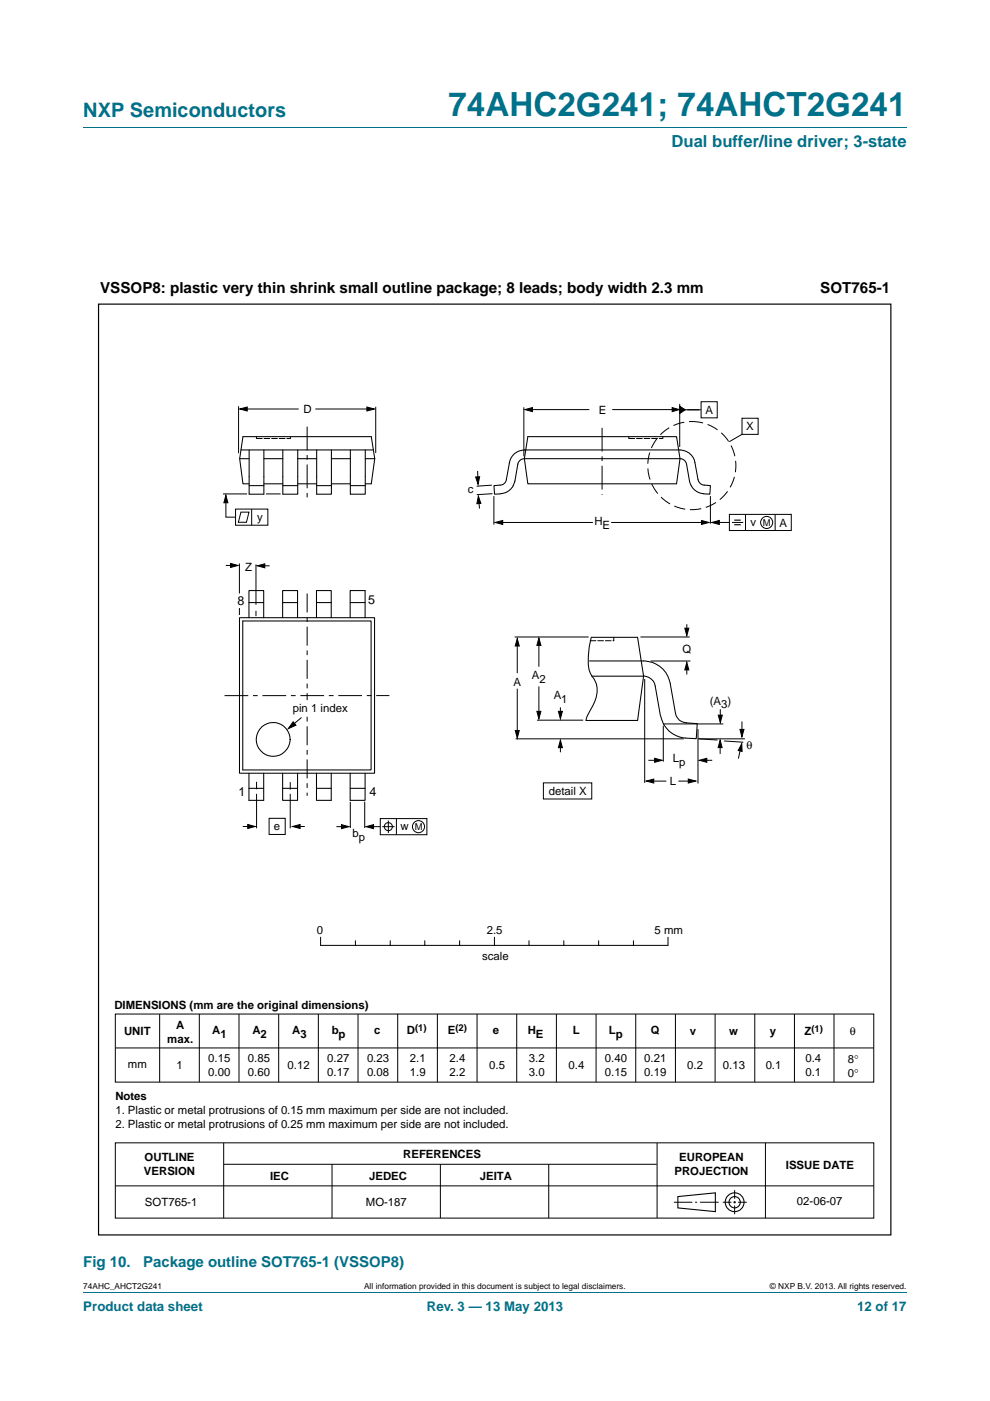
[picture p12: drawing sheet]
<svg xmlns="http://www.w3.org/2000/svg" width="210mm" height="297mm" viewBox="0 0 210 297" stroke-linecap="round" stroke-linejoin="round" font-family="sans-serif">
<path d="M17.7 27h174.6M17.7 273.9h174.6" fill="none" stroke="#00718a" stroke-width=".21"/>
<g fill="none" stroke="#000" stroke-width=".21">
<path d="M50.6 86.1v10M51.8 86.7h11.6M54.4 92.6v.4M61.6 92.6v.4M66.9 86.7h11.7M79.7 86.2v9.8M101.3 99.8l.1 2.3M111.1 86.4v10.3M112 86.8h13M129.8 86.8h13.5M133.4 92.6v.4M140.6 92.6v.4"/>
<path d="M144.2 85.6v9.2M144.7 86.9h4M148.7 85.2h3.4v3.4h-3.4zM157.4 88.7h3.4v3.4h-3.4zM157.4 92.1l-2.7 1.6M47.3 104.7h5.1M47.9 119.9h2M47.9 105.6v4h2.1M50 107.9h6.8v3.5h-6.8zM50.8 119.5v6.3M51.1 108.6h1.7l-.5 2.1h-1.7zM53.4 107.9v3.5"/>
<path d="M54.3 119.7v8.5M55.2 120h2M56.4 104.7h3.1M101.5 105.7l.2 2.1M104.3 102.9l-3.2 .2M104.5 104.7l-3.4 .2M104.8 105.2v6M105.8 110.8h20M129.6 110.8h19.8M150.7 105.2v5.8M151.9 110.8h2.8M154.7 109.1h13.1v3.4h-13.1z"/>
<path d="M155.3 110.8h2.3M158.1 109.1v3.4M164.4 109.1v3.4M50.8 128.9v1.5M54.3 129.5v1.1M109.2 135.1h15.6M109.7 136.4v6.3M114.3 135.9v5.5M130.2 135.1v.7M135.8 135.1h10.5M145.7 132.3v2M64 152.1l-2.5 2.1"/>
<path d="M109.4 156.6h35.6M109.7 146v9.5M113.9 152.7h9.8M114.3 145.5v6.2M118.9 150v1.9M118.9 157.9v1.6M136.7 144v22M138 140.1h8.4M140.7 153.9v7.6M140.7 153.5h12.7M145.7 141.4v1.6M148 154.6v11.5"/>
<path d="M148.1 156.6l4.1 .3M148.1 156.6h9.9M152.7 157.9v1.9M152.8 150.4v1.9M153.6 157.1l4.1 .3M157.2 158.3l-.6 2.5M157.4 153v2.5M51.5 175.2h1.9M54.4 165.8v1.5M54.4 168.3v7.3M57.1 173.5h3.4v3.4h-3.4zM61.6 165.8v1.6"/>
<path d="M61.6 168.3v7.3M62.9 175.2h1.8M71.4 175.3h1.8M74.3 170v5.6M77.4 170v5.6M78.5 175.3h2.2M80.7 173.6h9.8v3.4h-9.8zM81.1 175.3h2.6M82.4 174v2.6M84.1 173.6v3.4M115.3 166h10.2v3.4h-10.2zM137.5 161.2h1.6"/>
<path d="M137.8 165.6h3.5M143.9 165.6h2.9M149.2 161.2h1.9M68 198.7v1.7h7.4M75.4 199.5v.9M82.8 199.5v.9h-7.4M90.1 199.5v.9h-7.3M97.5 199.5v.9h-7.4M104.9 198.7v1.7M112.2 199.5v.9h7.4M119.6 199.5v.9h7.4M127 199.5v.9h7.4"/>
<path d="M134.4 199.5v.9M141.7 198.7v1.7h-7.3M24.5 215h160.8v14.4h-160.8zM33.9 215v14.4M42.3 215v14.4M50.7 215v14.4M59.1 215v14.4M67.5 215v14.4M75.9 215v14.4M84.4 214.9v14.5M92.8 215v14.4M97.5 200.4h14.7"/>
<path d="M101.2 215v14.4M109.6 215v14.4M118 215v14.4M126.4 215v14.4M134.8 215v14.4M143.3 215v14.4M151.7 215v14.4M160.1 214.9v14.5M168.5 215v14.4M176.9 215v14.4M24.5 222.2h160.8M24.5 251.4h160.8"/>
<path d="M24.5 242.3h160.8v16h-160.8zM47.4 242.3v16M47.5 246.9h91.8M70.4 246.9v11.4M93.4 246.9v11.4M116.4 246.9v11.4M139.4 242.3v16M142.9 254.9h3.9M147.4 254.9h.5M148.5 254.9h3.9M153.3 254.9h1.9M155.5 254.9h.6"/>
<path d="M155.8 252.3v1.9M155.8 254.6v.5M155.8 255.6v1.8M156.5 254.9h1.9M162.4 242.3v16"/>
<circle cx="162.6" cy="110.8" r="1.28"/>
<circle cx="82.4" cy="175.3" r=".86"/>
<circle cx="88.8" cy="175.3" r="1.28"/>
</g>
<g fill="none" stroke="#000" stroke-width=".23">
<path d="M143.8 253.7l7.9-.8v4l-7.9-.8z"/>
<circle cx="155.8" cy="254.9" r="1.99"/>
<circle cx="155.8" cy="254.9" r="1.2"/>
</g>
<g fill="#000" stroke="#000" stroke-width=".21">
<path d="M50.8 86.7l1.6-.4v.8zM77.8 86.3l1.6 .4-1.6 .4zM111.3 86.8l1.6-.4v.9zM142.6 86.4l1.5 .4-1.5 .5zM144.2 86.1l1.2 .8-1.2 .8zM47.9 105l.4 1.6h-.8zM48.9 119.5l1.6 .4-1.6 .4zM100.9 101.1h.8l-.3 1.6zM101.5 105.2l.5 1.5-.9 .1zM105 110.8l1.6-.5v.9zM148.8 110.3l1.6 .5-1.6 .4zM151 110.8l1.6-.5v.9z"/>
<path d="M54.6 120l1.6-.5v.9zM109.7 135.4l.4 1.6h-.8zM114.3 135.3l.4 1.5h-.8zM145.2 133.2h.9l-.4 1.6zM62.2 153l.6 .8-1.7 .7zM109.3 154.9h.8l-.4 1.6zM113.9 150.8h.8l-.4 1.6zM118.9 156.9l.4 1.6h-.9zM118.4 150.8h.9l-.4 1.6zM145.7 140.4l.4 1.6h-.9zM152.7 156.9l.5 1.6h-.9zM152.3 151.6h.9l-.4 1.6z"/>
<path d="M157.3 157.7l.1 1.6-.8-.2zM156.9 154.6h.9l-.4 1.6zM52.5 174.8l1.6 .4-1.6 .5zM62.1 175.2l1.5-.4v.9zM72.4 174.8l1.6 .5-1.6 .4zM77.6 175.3l1.6-.5v.9zM137.1 165.6l1.6-.4v.8zM138.9 160.8l1.5 .4-1.5 .4zM146 165.2l1.6 .4-1.6 .4zM148.3 161.2l1.6-.4v.8z"/>
</g>
<path d="M65.1 90.4v15.1M127.7 90.7v14.2M47.6 147.5h35" fill="none" stroke="#000" stroke-width=".21" stroke-dasharray="5 1 1 1" stroke-linecap="butt"/>
<path d="M65.1 125.8v42.9" fill="none" stroke="#000" stroke-width=".21" stroke-dasharray="4 1 1 1" stroke-linecap="butt"/>
<path d="M155.7 110.3h1.4M155.7 111.3h1.4" fill="none" stroke="#000" stroke-width=".24"/>
<circle cx="146.7" cy="98.7" r="9.3" fill="none" stroke="#000" stroke-width=".21" stroke-dasharray="2.4 1" stroke-linecap="butt"/>
<path d="M20.9 64.5h168.1v197.3h-168.1z" fill="none" stroke="#000" stroke-width=".25"/>
<path d="M64.6 148.6h.9v2.5h-.9z" fill="#fff" stroke="#fff" stroke-width=".21"/>
<g fill="none" stroke="#000" stroke-width=".22">
<path d="M50.8 97.3h2M51.1 95.4h28.1M52.8 95.4v9.4h3.2v-9.4M56 97.3h4M60 95.4v9.4h3.2v-9.4M63.2 97.3h4M67.2 95.4v9.4h3.1v-9.4M70.3 97.3h4M74.3 95.4v9.4h3.2v-9.4M77.5 97.3h2M79.5 97.3l-.8 5.3h-1.2M79.5 97.3l-.8-4.7h-27.2l-.7 4.7 .7 5.3h1.3"/>
<path d="M108 98.2a3.2 3.2 0 0 1 3.2-2.8h33a3.2 3.2 0 0 1 3.2 2.7l.7 3.6a1.42 1.42 0 0 0 1.3 1.1l1.3 .2-.1 1.8-1.3-.1M108.1 98.1l-.7 3.6a1.31 1.31 0 0 1-1.3 1.1l-1.3 .2 .1 1.8 1.3-.1M111.2 97.2l.8 5.4h31.5l.8-5.4a1.38 1.38 0 0 1 1.3 1.2l.6 3.6a3.3 3.3 0 0 0 3.1 2.7M111.2 97.2a1.43 1.43 0 0 0-1.4 1.2l-.6 3.6a3.3 3.3 0 0 1-3 2.7M112 92.6h31.5l.7 4.6h-33zM52.8 103h3.2M56 102.6h4M60 103h3.2M63.2 102.6h4M67.2 103h3.1M70.3 102.6h4M74.3 103h3.2"/>
<path d="M50.8 131h28.6v32.9h-28.6zM51.5 131.7h27.2v31.5h-27.2zM52.8 131v-5.8h3.1v5.8M52.8 127.8h3.1M59.9 131v-5.8h3.2v5.8M59.9 127.8h3.2M67.1 131v-5.8h3.2v5.8M67.1 127.8h3.2M74.3 131v-5.8h3.1v5.8M74.3 127.8h3.1M125.4 135.1a15.6 15.6 0 0 0-.4 7.1l.3 .6a5.5 5.5 0 0 1 .4 6.9l-1.1 2-.3 1h10.9l1.3-9.3M125.6 135.1h9.6l1.3 8.3h-11"/>
<path d="M125 140.1h11.5a5.8 5.8 0 0 1 5.7 4.8M136.5 143.3h.1a2.62 2.62 0 0 1 2.4 2.1l1.1 6.3M140.1 151.8a5.7 5.7 0 0 0 5.2 4.7l2.4 .1 .2-3.2-2.3-.1M142.2 144.9l1.1 6.3a2.41 2.41 0 0 0 2.3 2.1M52.8 167.1h3.1M55.9 163.9v5.8h-3.1v-5.8M59.9 167.1h3.2M59.9 163.9v5.8h3.2v-5.8M67.1 163.9v5.8h3.2v-5.8M67.1 167.1h3.2M74.3 167.1h3.1M74.3 163.9v5.8h3.1v-5.8"/>
<circle cx="57.9" cy="156.8" r="3.6"/>
</g>
<path d="M54.4 93h7.2M133.4 93h7.2M125.2 135.8h5" fill="none" stroke="#000" stroke-width=".21" stroke-dasharray="1.2 .4"/>
<text font-size="7" fill="#00718a" x="95.1" y="24.6">74AHC2G241; 74AHCT2G241</text>
<text font-size="4.2" fill="#00718a" x="17.7" y="24.9">NXP Semiconductors</text>
<text font-size="3.5" fill="#00718a" x="142.4" y="31.1">Dual buffer/line driver; 3-state</text>
<g font-size="3.2">
<text x="21.2" y="62.1">VSSOP8: plastic very thin shrink small outline package; 8 leads; body width 2.3 mm</text>
<text x="174" y="62.2">SOT765-1</text>
</g>
<g font-size="3.2" fill="#00718a">
<text x="17.7" y="268.6">Fig 10.</text>
<text x="30.4" y="268.6">Package outline SOT765-1 (VSSOP8)</text>
</g>
<g font-size="2.8" fill="#00718a">
<text x="17.7" y="277.9">Product data sheet</text>
<text x="90.5" y="277.9">Rev. 3 — 13 May 2013</text>
<text x="181.8" y="277.9">12 of 17</text>
</g>
<g font-size="2.7">
<text x="50.4" y="128.2">8</text>
<text x="78.1" y="128.1">5</text>
<text x="50.6" y="168.7">1</text>
<text x="78.4" y="168.7">4</text>
</g>
<g font-size="2.4">
<text x="64.4" y="87.6">D</text>
<text x="127" y="87.8">E</text>
<text x="149.6" y="87.8">A</text>
<text x="158.3" y="91.3">X</text>
<text x="99.2" y="104.5">c</text>
<text x="54.6" y="110.4">y</text>
<text x="126.1" y="111.4">H</text>
<text x="127.8" y="112.2">E</text>
<text x="159.2" y="111.5">v</text>
<text x="165.3" y="111.7">A</text>
<text x="52" y="121">Z</text>
<text x="112.8" y="144">A</text>
<text x="144.8" y="138.4">Q</text>
<text x="108.9" y="145.4">A</text>
<text x="114.4" y="144.8">2</text>
<text x="117.4" y="148.2">A</text>
<text x="119" y="149">1</text>
<text x="150.5" y="149.4">(A )</text>
<text x="62.1" y="150.9">pin 1 index</text>
<text x="152.9" y="150.2">3</text>
<text x="142.7" y="161.6">L</text>
<text x="158.3" y="158.8">θ</text>
<text x="142.1" y="166.5">L</text>
<text x="144" y="162.4">p</text>
<text x="116.4" y="168.6">detail X</text>
<text x="58.1" y="175.9">e</text>
<text x="74.8" y="177.5">b</text>
<text x="76.1" y="178.3">p</text>
<text x="84.9" y="176">w</text>
<text x="67.2" y="198">0</text>
<text x="103.2" y="198">2.5</text>
<text x="138.8" y="198">5 mm</text>
<text x="102.3" y="203.6">scale</text>
<text x="24.3" y="213.8">DIMENSIONS (mm are the original dimensions)</text>
<text x="26.3" y="219.5">UNIT</text>
<text x="35.5" y="221.1">max.</text>
<text x="37.4" y="218.1">A</text>
<text x="45" y="219.3">A</text>
<text x="46.8" y="220.1">1</text>
<text x="53.5" y="219.3">A</text>
<text x="55.3" y="220.1">2</text>
<text x="62" y="219.3">A</text>
<text x="63.7" y="220.1">3</text>
<text x="70.3" y="219.3">b</text>
<text x="71.8" y="220.1">p</text>
<text x="79.4" y="219.3">c</text>
<text x="86.3" y="219.3">D</text>
<text x="95" y="219.3">E</text>
<text x="104.5" y="219.3">e</text>
<text x="111.9" y="219.3">H</text>
<text x="113.7" y="220.1">E</text>
<text x="121.5" y="219.3">L</text>
<text x="129.1" y="219.3">L</text>
<text x="130.6" y="220.1">p</text>
<text x="138" y="219.3">Q</text>
<text x="146.3" y="219.5">v</text>
<text x="154.7" y="219.5">w</text>
<text x="163.3" y="219.5">y</text>
<text x="170.6" y="219.5">Z</text>
<text x="180.3" y="219.5">θ</text>
<text x="27.1" y="226.5">mm</text>
<text x="37.4" y="226.6">1</text>
<text x="44.2" y="225.2">0.15</text>
<text x="52.6" y="225.2">0.85</text>
<text x="61" y="226.7">0.12</text>
<text x="69.4" y="225.2">0.27</text>
<text x="77.8" y="225.2">0.23</text>
<text x="86.9" y="225.2">2.1</text>
<text x="95.4" y="225.2">2.4</text>
<text x="103.8" y="226.7">0.5</text>
<text x="112.2" y="225.2">3.2</text>
<text x="120.6" y="226.7">0.4</text>
<text x="128.3" y="225.2">0.40</text>
<text x="136.6" y="225.2">0.21</text>
<text x="145.8" y="226.7">0.2</text>
<text x="153.3" y="226.7">0.13</text>
<text x="162.4" y="226.7">0.1</text>
<text x="170.8" y="225.2">0.4</text>
<text x="179.8" y="225.4">8°</text>
<text x="24.5" y="233.3">Notes</text>
<text x="44.2" y="228.1">0.00</text>
<text x="52.6" y="228.1">0.60</text>
<text x="69.4" y="228.1">0.17</text>
<text x="77.8" y="228.1">0.08</text>
<text x="86.9" y="228.1">1.9</text>
<text x="95.4" y="228.1">2.2</text>
<text x="112.2" y="228.1">3.0</text>
<text x="128.3" y="228.1">0.15</text>
<text x="136.6" y="228.1">0.19</text>
<text x="170.8" y="228.1">0.1</text>
<text x="179.8" y="228.3">0°</text>
<text x="24.5" y="236.2">1. Plastic or metal protrusions of 0.15 mm maximum per side are not included.</text>
<text x="24.5" y="239.2">2. Plastic or metal protrusions of 0.25 mm maximum per side are not included.</text>
<text x="85.5" y="245.5">REFERENCES</text>
<text x="30.5" y="249.2">VERSION</text>
<text x="30.7" y="246.3">OUTLINE</text>
<text x="57.3" y="250.1">IEC</text>
<text x="78.3" y="250.1">JEDEC</text>
<text x="101.8" y="250.1">JEITA</text>
<text x="143.1" y="249.2">PROJECTION</text>
<text x="144.1" y="246.3">EUROPEAN</text>
<text x="166.7" y="247.8">ISSUE DATE</text>
<text x="30.7" y="255.7">SOT765-1</text>
<text x="77.6" y="255.7">MO-187</text>
<text x="169" y="255.5">02-06-07</text>
</g>
<g font-size="2">
<text x="161.8" y="111.5">M</text>
<text x="88" y="176">M</text>
<text x="88" y="218.5">(1)</text>
<text x="96.6" y="218.5">(2)</text>
<text x="172.1" y="218.7">(1)</text>
</g>
<g font-size="1.8">
<text x="17.7" y="273.3">74AHC_AHCT2G241</text>
<text x="77.2" y="273.3">All information provided in this document is subject to legal disclaimers.</text>
<text x="163.3" y="273.3">© NXP B.V. 2013. All rights reserved.</text>
</g>
</svg>
